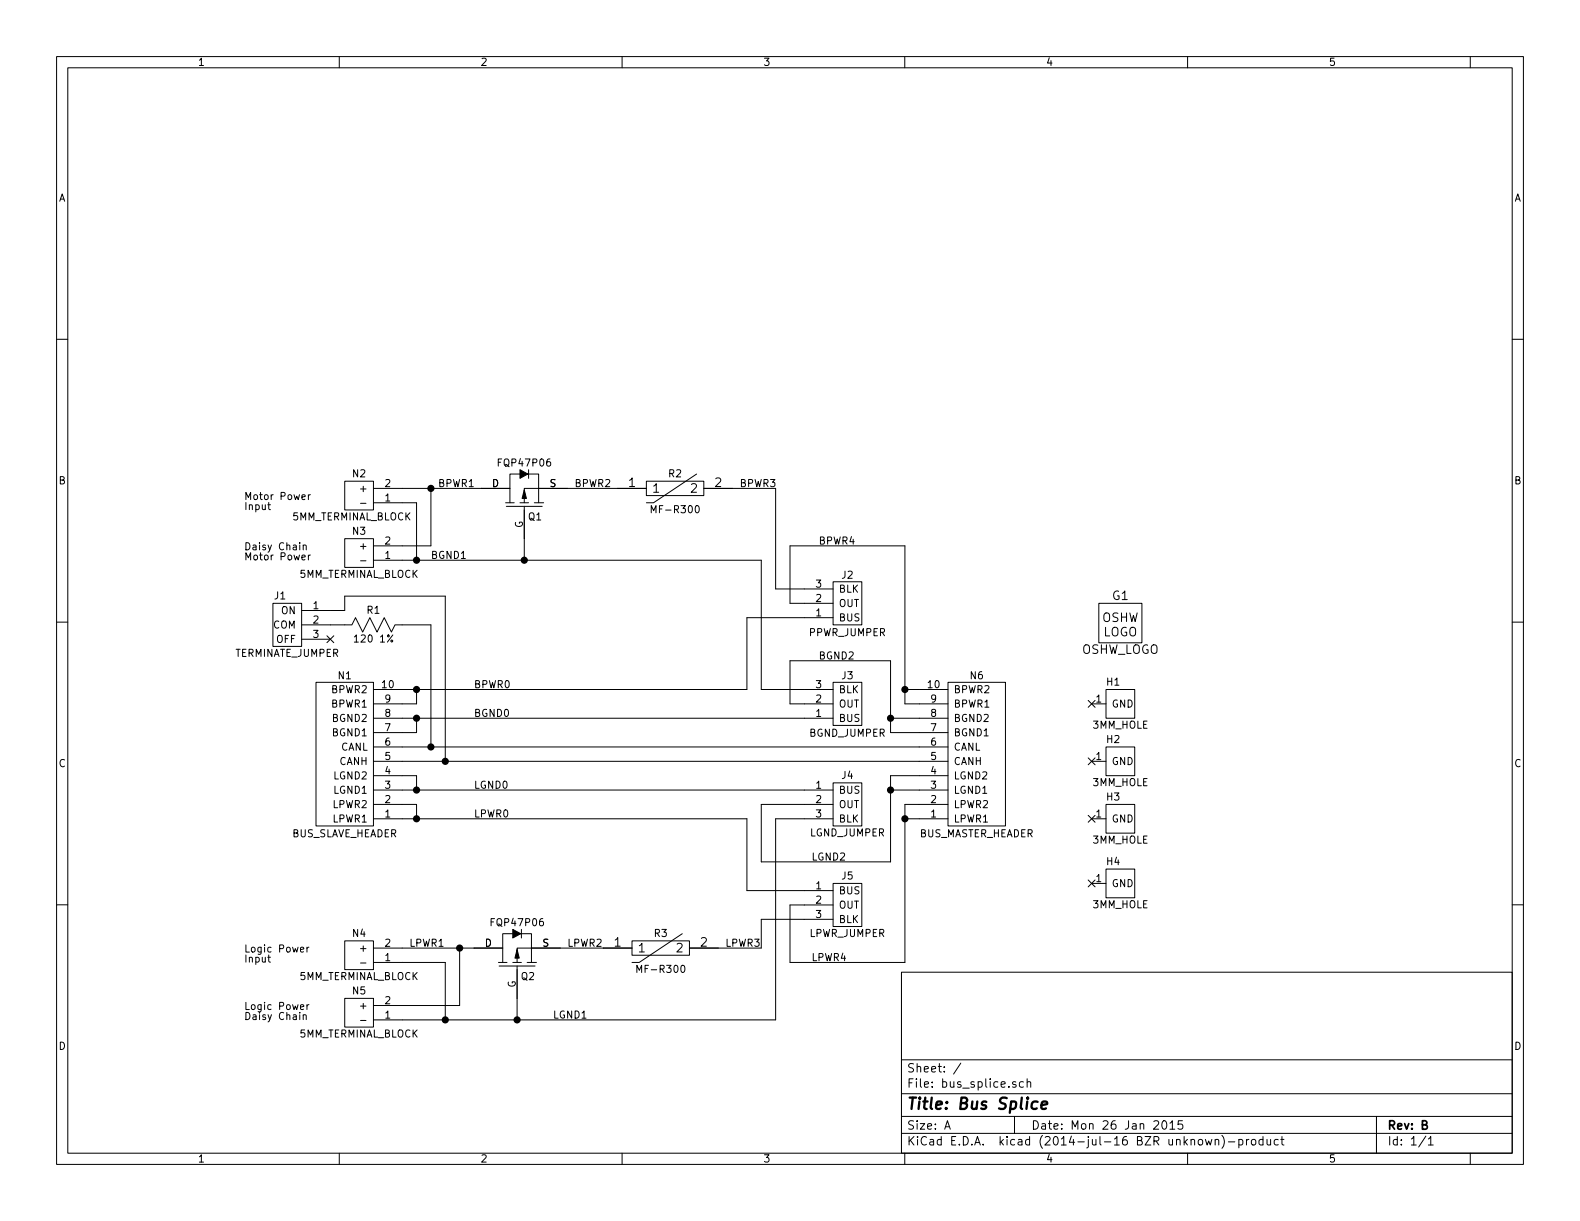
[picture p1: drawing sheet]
EESchema Schematic File Version 2
LIBS:bus_splice
LIBS:power
LIBS:device
LIBS:transistors
LIBS:conn
LIBS:linear
LIBS:regul
LIBS:74xx
LIBS:cmos4000
LIBS:adc-dac
LIBS:memory
LIBS:xilinx
LIBS:special
LIBS:microcontrollers
LIBS:dsp
LIBS:microchip
LIBS:analog_switches
LIBS:motorola
LIBS:texas
LIBS:intel
LIBS:audio
LIBS:interface
LIBS:digital-audio
LIBS:philips
LIBS:display
LIBS:cypress
LIBS:siliconi
LIBS:opto
LIBS:atmel
LIBS:contrib
LIBS:valves
LIBS:bus_splice-cache
EELAYER 25 0
EELAYER END
$Descr A 11000 8500
encoding utf-8
Sheet 1 1
Title "Bus Splice"
Date "Mon 26 Jan 2015"
Rev "B"
Comp ""
Comment1 ""
Comment2 ""
Comment3 ""
Comment4 ""
$EndDescr
$Comp
L 3MM_HOLE H1
U 1 1
P 7800 4900
F 0 "H1" H 7750 5050 50  0000 C CNN
F 1 "3MM_HOLE" H 7800 4750 50  0000 C CNN
F 2 "Bus_Splice:MountingHole_3mm" H 7800 4900 60  0001 C CNN
F 3 "" H 7800 4900 60  0000 C CNN
	1    7800 4900
	1    0    0    -1  
$EndComp
$Comp
L OSHW_LOGO G1
U 1 1
P 7800 4350
F 0 "G1" H 7800 4550 60  0000 C CNN
F 1 "OSHW_LOGO" H 7800 4175 60  0000 C CNN
F 2 "Bus_Splice:OSHW_LOGO_400mil" H 7800 4350 60  0001 C CNN
F 3 "" H 7800 4350 60  0000 C CNN
	1    7800 4350
	1    0    0    -1  
$EndComp
$Comp
L POWER_CONNECTOR N2
U 1 1
P 2500 3450
F 0 "N2" H 2500 3600 50  0000 C CNN
F 1 "5MM_TERMINAL_BLOCK" H 2550 3300 50  0000 C CNN
F 2 "Bus_Splice:5MM_TERMINAL_BLOCK_2_POS" H 2500 3450 60  0001 C CNN
F 3 "" H 2500 3450 60  0000 C CNN
	1    2500 3450
	-1   0    0    -1  
$EndComp
$Comp
L P_CHANNEL_MOSET_HORIZ Q1
U 1 1
P 3650 3400
F 0 "Q1" H 3725 3200 50  0000 C CNN
F 1 "FQP47P06" H 3650 3575 50  0000 C CNN
F 2 "Bus_Splice:TO-220_FET-GDS_Horizontal_LargePads" H 3650 3400 60  0001 C CNN
F 3 "" H 3650 3400 60  0000 C CNN
	1    3650 3400
	1    0    0    -1  
$EndComp
$Comp
L RESETABLE_FUSE R2
U 1 1
P 4700 3400
F 0 "R2" H 4700 3500 50  0000 C CNN
F 1 "MF-R300" H 4700 3250 50  0000 C CNN
F 2 "Bus_Splice:MF_R300" H 4700 3400 60  0001 C CNN
F 3 "" H 4700 3400 60  0000 C CNN
	1    4700 3400
	1    0    0    -1  
$EndComp
$Comp
L POWER_CONNECTOR N4
U 1 1
P 2500 6650
F 0 "N4" H 2500 6800 50  0000 C CNN
F 1 "5MM_TERMINAL_BLOCK" H 2500 6500 50  0000 C CNN
F 2 "Bus_Splice:5MM_TERMINAL_BLOCK_2_POS" H 2500 6650 60  0001 C CNN
F 3 "" H 2500 6650 60  0000 C CNN
	1    2500 6650
	-1   0    0    -1  
$EndComp
$Comp
L P_CHANNEL_MOSET_HORIZ Q2
U 1 1
P 3600 6600
F 0 "Q2" H 3675 6400 50  0000 C CNN
F 1 "FQP47P06" H 3600 6775 50  0000 C CNN
F 2 "Bus_Splice:TO-220_FET-GDS_Horizontal_LargePads" H 3600 6600 60  0001 C CNN
F 3 "" H 3600 6600 60  0000 C CNN
	1    3600 6600
	1    0    0    -1  
$EndComp
Text Notes 1700 3900 0    50   ~ 0
Daisy Chain\nMotor Power
Text Notes 1700 6700 0    50   ~ 0
Logic Power\nInput
Text Label 3050 3400 0    50   ~ 0
BPWR1
Text Label 4000 3400 0    50   ~ 0
BPWR2
Text Label 2850 6600 0    50   ~ 0
LPWR1
Text Label 3950 6600 0    50   ~ 0
LPWR2
Text Label 5050 6600 0    50   ~ 0
LPWR3
$Comp
L RESETABLE_FUSE R3
U 1 1
P 4600 6600
F 0 "R3" H 4600 6700 50  0000 C CNN
F 1 "MF-R300" H 4600 6450 50  0000 C CNN
F 2 "Bus_Splice:MF_R300" H 4600 6600 60  0001 C CNN
F 3 "" H 4600 6600 60  0000 C CNN
	1    4600 6600
	1    0    0    -1  
$EndComp
$Comp
L TERMINATE_JUMPER J1
U 1 1
P 2000 4350
F 0 "J1" H 1950 4550 50  0000 C CNN
F 1 "TERMINATE_JUMPER" H 2000 4150 50  0000 C CNN
F 2 "Bus_Splice:Pin_Header_Straight_1x03" H 2000 4350 60  0001 C CNN
F 3 "" H 2000 4350 60  0000 C CNN
	1    2000 4350
	1    0    0    -1  
$EndComp
$Comp
L R_HORIZ R1
U 1 1
P 2600 4350
F 0 "R1" H 2600 4450 50  0000 C CNN
F 1 "120 1%" H 2600 4250 50  0000 C CNN
F 2 "Bus_Splice:Resistor_Horizontal_400" H 2625 4350 60  0001 C CNN
F 3 "" H 2625 4350 60  0000 C CNN
	1    2600 4350
	1    0    0    -1  
$EndComp
NoConn ~ 2300 4450
$Comp
L 3MM_HOLE H2
U 1 1
P 7800 5300
F 0 "H2" H 7750 5450 50  0000 C CNN
F 1 "3MM_HOLE" H 7800 5150 50  0000 C CNN
F 2 "Bus_Splice:MountingHole_3mm" H 7800 5300 60  0001 C CNN
F 3 "" H 7800 5300 60  0000 C CNN
	1    7800 5300
	1    0    0    -1  
$EndComp
$Comp
L 3MM_HOLE H3
U 1 1
P 7800 5700
F 0 "H3" H 7750 5850 50  0000 C CNN
F 1 "3MM_HOLE" H 7800 5550 50  0000 C CNN
F 2 "Bus_Splice:MountingHole_3mm" H 7800 5700 60  0001 C CNN
F 3 "" H 7800 5700 60  0000 C CNN
	1    7800 5700
	1    0    0    -1  
$EndComp
$Comp
L 3MM_HOLE H4
U 1 1
P 7800 6150
F 0 "H4" H 7750 6300 50  0000 C CNN
F 1 "3MM_HOLE" H 7800 6000 50  0000 C CNN
F 2 "Bus_Splice:MountingHole_3mm" H 7800 6150 60  0001 C CNN
F 3 "" H 7800 6150 60  0000 C CNN
	1    7800 6150
	1    0    0    -1  
$EndComp
Text Notes 1700 3550 0    50   ~ 0
Motor Power\nInput
Text Notes 1700 7100 0    50   ~ 0
Logic Power\nDaisy Chain
Text Label 3000 3900 0    50   ~ 0
BGND1
Text Label 5150 3400 0    50   ~ 0
BPWR3
$Comp
L BUS_MASTER_HEADER N6
U 1 1
P 6800 5250
F 0 "N6" H 6800 4700 50  0000 C CNN
F 1 "BUS_MASTER_HEADER" H 6800 5800 50  0000 C CNN
F 2 "~" H 6800 5250 60  0000 C CNN
F 3 "" H 6800 5250 60  0000 C CNN
	1    6800 5250
	-1   0    0    1   
$EndComp
Wire Wire Line
	4300 3400 3950 3400
Wire Wire Line
	5100 3400 5400 3400
Wire Wire Line
	3600 7100 3600 6950
Wire Wire Line
	2800 6600 3300 6600
Wire Wire Line
	2800 7000 3200 7000
Wire Wire Line
	3100 6700 2800 6700
Wire Wire Line
	2800 3800 3000 3800
Wire Wire Line
	2800 3500 2900 3500
Connection ~ 2900 3900
Wire Wire Line
	3900 6600 4200 6600
Wire Wire Line
	2800 5200 6400 5200
Wire Wire Line
	2800 5300 6400 5300
Wire Wire Line
	2900 3500 2900 3900
Wire Wire Line
	2300 4250 2400 4250
Wire Wire Line
	2400 4250 2400 4150
Wire Wire Line
	2400 4150 3100 4150
Wire Wire Line
	3000 4350 2800 4350
Wire Wire Line
	2400 4350 2300 4350
Wire Wire Line
	3000 5200 3000 4350
Wire Wire Line
	3100 4150 3100 5300
Connection ~ 3100 5300
Connection ~ 3000 5200
Wire Wire Line
	3200 7000 3200 6600
Connection ~ 3200 6600
Wire Wire Line
	3000 3800 3000 3400
Connection ~ 3000 3400
Wire Wire Line
	6400 5600 6300 5600
Wire Wire Line
	6300 5600 6300 6700
Wire Wire Line
	6300 5700 6400 5700
Connection ~ 6300 5700
Wire Wire Line
	2800 7100 5400 7100
Wire Wire Line
	6200 5500 6400 5500
Wire Wire Line
	6200 5400 6400 5400
Wire Wire Line
	6200 5400 6200 6000
Wire Wire Line
	6300 4900 6400 4900
Wire Wire Line
	6300 4800 6400 4800
Connection ~ 6300 4800
Wire Wire Line
	6400 5000 6200 5000
Wire Wire Line
	6200 5100 6400 5100
Connection ~ 6200 5000
$Comp
L POWER_CONNECTOR_ALT N5
U 1 1
P 2500 7050
F 0 "N5" H 2500 7200 50  0000 C CNN
F 1 "5MM_TERMINAL_BLOCK" H 2500 6900 50  0000 C CNN
F 2 "Bus_Splice:5MM_TERMINAL_BLOCK_2_POS" H 2500 7050 60  0001 C CNN
F 3 "" H 2500 7050 60  0000 C CNN
	1    2500 7050
	-1   0    0    -1  
$EndComp
$Comp
L POWER_CONNECTOR_ALT N3
U 1 1
P 2500 3850
F 0 "N3" H 2500 4000 50  0000 C CNN
F 1 "5MM_TERMINAL_BLOCK" H 2500 3700 50  0000 C CNN
F 2 "Bus_Splice:5MM_TERMINAL_BLOCK_2_POS" H 2500 3850 60  0001 C CNN
F 3 "" H 2500 3850 60  0000 C CNN
	1    2500 3850
	-1   0    0    -1  
$EndComp
Connection ~ 3100 7100
NoConn ~ 7600 4900
NoConn ~ 7600 5300
NoConn ~ 7600 5700
NoConn ~ 7600 6150
$Comp
L PWR_JUMPER J3
U 1 1
P 5900 4900
F 0 "J3" H 5900 4700 50  0000 C CNN
F 1 "BGND_JUMPER" H 5900 5100 50  0000 C CNN
F 2 "Bus_Splice:Pin_Header_Straight_1x03" H 5900 4900 60  0001 C CNN
F 3 "" H 5900 4900 60  0000 C CNN
	1    5900 4900
	-1   0    0    1   
$EndComp
Wire Wire Line
	2800 5000 5600 5000
Wire Wire Line
	2800 5100 2900 5100
Wire Wire Line
	2900 5100 2900 5000
Connection ~ 2900 5000
$Comp
L PWR_JUMPER J2
U 1 1
P 5900 4200
F 0 "J2" H 5900 4000 50  0000 C CNN
F 1 "PPWR_JUMPER" H 5900 4400 50  0000 C CNN
F 2 "Bus_Splice:Pin_Header_Straight_1x03" H 5900 4200 60  0001 C CNN
F 3 "" H 5900 4200 60  0000 C CNN
	1    5900 4200
	-1   0    0    1   
$EndComp
Wire Wire Line
	2800 4900 2900 4900
Wire Wire Line
	2900 4900 2900 4800
Wire Wire Line
	2800 4800 5200 4800
Connection ~ 2900 4800
Wire Wire Line
	2800 3400 3350 3400
Wire Wire Line
	3650 3900 3650 3750
Connection ~ 3650 3900
Wire Wire Line
	5600 4900 5500 4900
Wire Wire Line
	5500 4900 5500 4600
Wire Wire Line
	5500 4600 6200 4600
Wire Wire Line
	5600 4800 5300 4800
Wire Wire Line
	5300 4800 5300 3900
Wire Wire Line
	5300 3900 2800 3900
Wire Wire Line
	6200 4600 6200 5100
Wire Wire Line
	5600 4200 5500 4200
Wire Wire Line
	5500 4200 5500 3800
Wire Wire Line
	5500 3800 6300 3800
Wire Wire Line
	6300 3800 6300 4900
Wire Wire Line
	5600 4100 5400 4100
Wire Wire Line
	5400 4100 5400 3400
Wire Wire Line
	5600 4300 5200 4300
Wire Wire Line
	5200 4300 5200 4800
Wire Wire Line
	2800 5500 5600 5500
Wire Wire Line
	2900 5500 2900 5400
Wire Wire Line
	2900 5400 2800 5400
Wire Wire Line
	2800 5700 5200 5700
Wire Wire Line
	2900 5600 2800 5600
$Comp
L PWR_JUMPER J4
U 1 1
P 5900 5600
F 0 "J4" H 5900 5800 50  0000 C CNN
F 1 "LGND_JUMPER" H 5900 5400 50  0000 C CNN
F 2 "Bus_Splice:Pin_Header_Straight_1x03" H 5900 5600 60  0001 C CNN
F 3 "" H 5900 5600 60  0000 C CNN
	1    5900 5600
	-1   0    0    -1  
$EndComp
Connection ~ 2900 5500
Wire Wire Line
	6200 6000 5300 6000
Wire Wire Line
	5300 6000 5300 5600
Wire Wire Line
	5300 5600 5600 5600
Connection ~ 6200 5500
Wire Wire Line
	5600 5700 5400 5700
Wire Wire Line
	5300 6600 5000 6600
Wire Wire Line
	3100 6700 3100 7100
Wire Wire Line
	5400 5700 5400 7100
Connection ~ 3600 7100
$Comp
L PWR_JUMPER J5
U 1 1
P 5900 6300
F 0 "J5" H 5900 6500 50  0000 C CNN
F 1 "LPWR_JUMPER" H 5900 6100 50  0000 C CNN
F 2 "Bus_Splice:Pin_Header_Straight_1x03" H 5900 6300 60  0001 C CNN
F 3 "" H 5900 6300 60  0000 C CNN
	1    5900 6300
	-1   0    0    -1  
$EndComp
Wire Wire Line
	5600 6400 5300 6400
Wire Wire Line
	5300 6400 5300 6600
Connection ~ 2900 5700
Wire Wire Line
	5600 6300 5500 6300
Wire Wire Line
	5500 6300 5500 6700
Wire Wire Line
	5500 6700 6300 6700
Text Label 3300 5700 0    50   ~ 0
LPWR0
Text Label 5650 6700 0    50   ~ 0
LPWR4
Text Label 5700 3800 0    50   ~ 0
BPWR4
Text Label 3300 4800 0    50   ~ 0
BPWR0
Text Label 3300 5000 0    50   ~ 0
BGND0
Text Label 3300 5500 0    50   ~ 0
LGND0
Text Label 5650 6000 0    50   ~ 0
LGND2
Text Label 3850 7100 0    50   ~ 0
LGND1
Text Label 5700 4600 0    50   ~ 0
BGND2
Wire Wire Line
	5600 6200 5200 6200
Wire Wire Line
	5200 6200 5200 5700
Wire Wire Line
	2900 5700 2900 5600
$Comp
L BUS_SLAVE_HEADER N1
U 1 1
P 2400 5250
F 0 "N1" H 2400 4700 50  0000 C CNN
F 1 "BUS_SLAVE_HEADER" H 2400 5800 50  0000 C CNN
F 2 "Bus_Splice:Pin_Header_Straight_2x05_Shrouded" H 2400 5250 60  0001 C CNN
F 3 "" H 2400 5250 60  0000 C CNN
	1    2400 5250
	1    0    0    1   
$EndComp
$EndSCHEMATC
